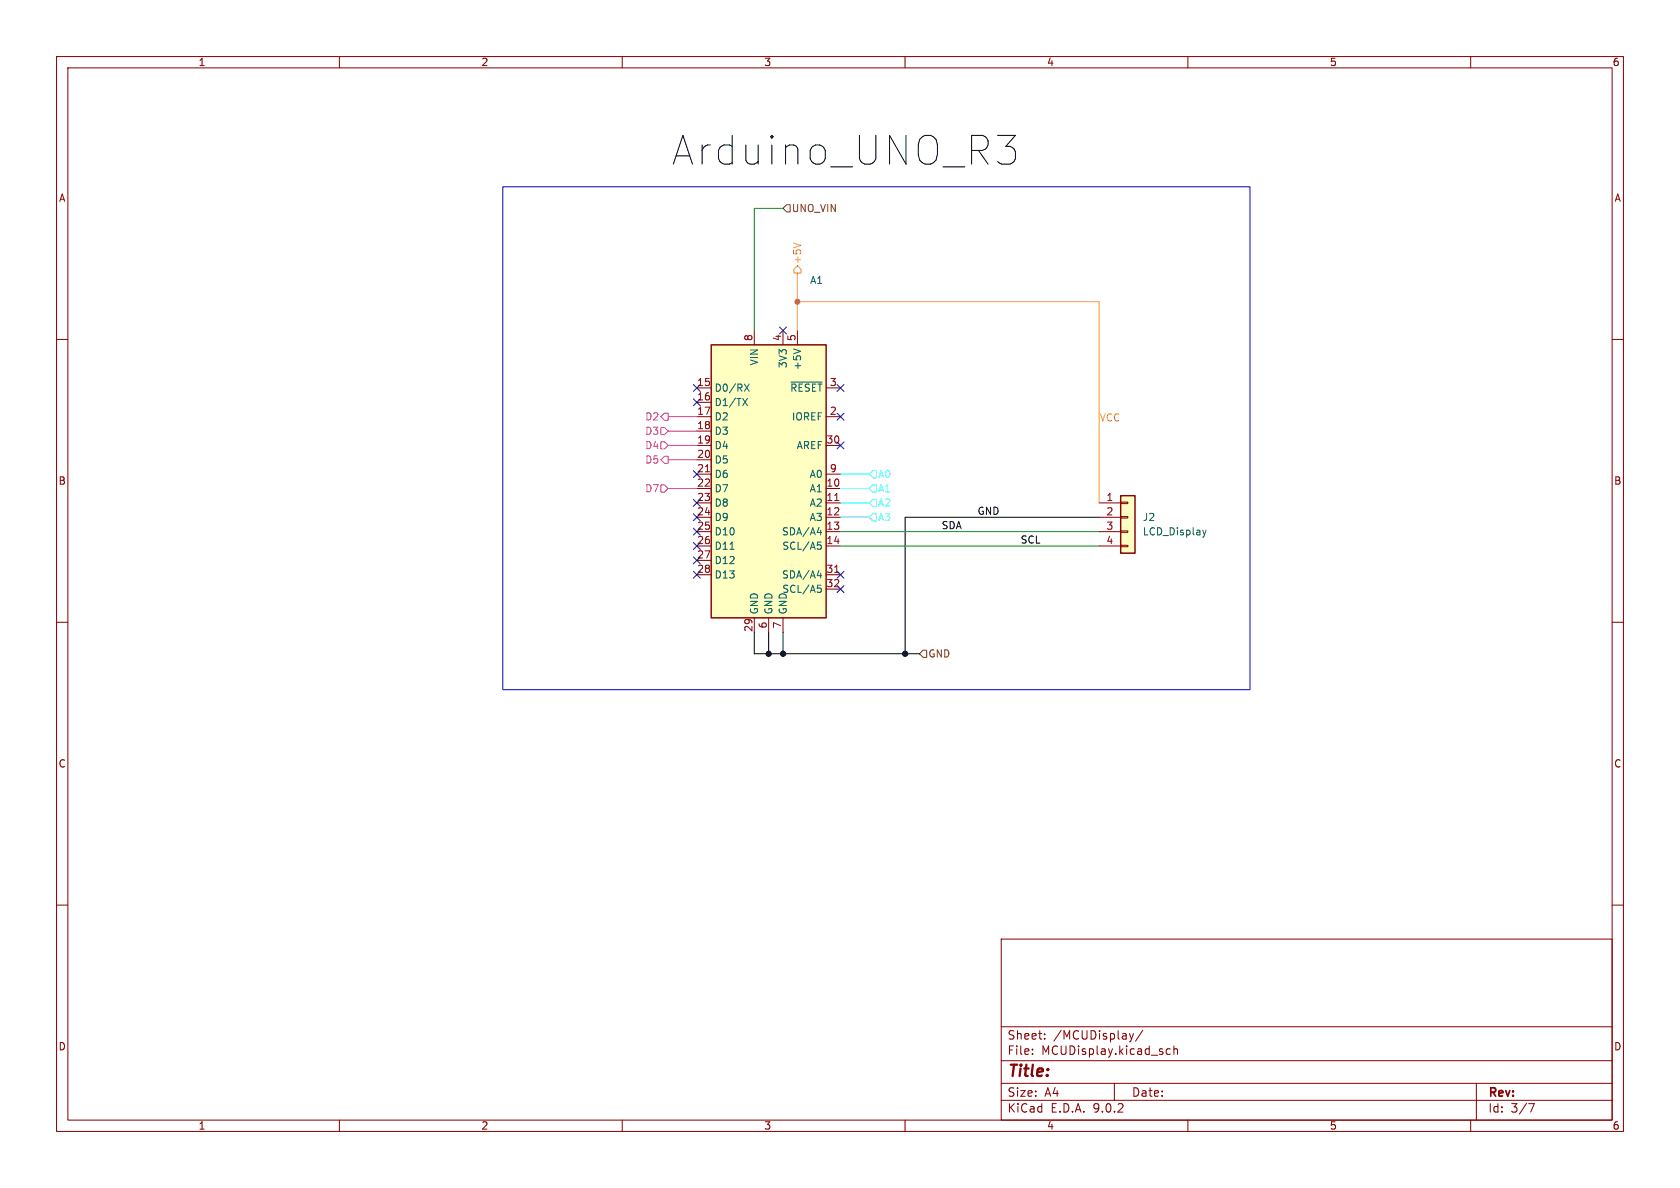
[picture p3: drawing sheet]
<svg xmlns="http://www.w3.org/2000/svg" width="297mm" height="210mm" viewBox="0 0 297 210" stroke-linecap="round" stroke-linejoin="round" font-family="sans-serif">
<g fill="none" stroke="#840000" stroke-width=".18">
<path d="M10 10h277v190h-277zM12 12h273v186h-273zM60 10v2M110 10v2M160 10v2M210 10v2M260 10v2M10 60h2M285 60h2M10 110h2M285 110h2M10 160h2"/>
<path d="M177 166h108v32h-108zM285 160h2M60 198v2M110 198v2M160 198v2M177 194.5h108M177 191.5h108M177 187.5h108M177 181.5h108M182.5 186.3v.1M182.5 185.5v.1M184.7 183.6v.1"/>
<path d="M184.7 182.8v.1M197 191.5v3M199.7 182.7l.3 1M200 183.7l-.1 .4-.2 .1M200.4 182.7l-.4 1M202 182.1l-1.3 2M206.9 185.5l-.4-.1-.3 .3v.4l.1 .2h.6M207.5 185.5l.2-.1 .4 .1 .1 .9M207.5 184.9v1.5M210 198v2M260 198v2M261 191.5v6.5"/>
<path d="M270.2 195.1h1l-.6 1.5"/>
</g>
<path d="M125.7 61h20.3v48.2h-20.3z" fill="#ffffc2"/>
<path d="M125.7 61h20.3v48.2h-20.3z" fill="none" stroke="#840000" stroke-width=".25"/>
<g fill="none" stroke="#840000" stroke-width=".18">
<path d="M133.3 58.4v2.6M138.4 58.4v2.6M141 58.4v2.6M123.2 68.6h2.5M123.2 71.1h2.5M123.2 73.7h2.5M123.2 76.2h2.5M123.2 78.7h2.5M146 68.6h2.6M146 73.7h2.6M146 78.7h2.6M123.2 81.3h2.5"/>
<path d="M123.2 83.8h2.5M123.2 86.4h2.5M123.2 88.9h2.5M123.2 91.4h2.5M123.2 94h2.5M123.2 96.5h2.5M123.2 99.1h2.5M146 83.8h2.6M146 86.4h2.6M146 88.9h2.6M146 91.4h2.6M146 94h2.6"/>
<path d="M146 96.5h2.6M123.2 101.6h2.5M133.3 109.2v2.6M135.9 109.2v2.6M138.4 109.2v2.6M146 101.6h2.6M146 104.1h2.6"/>
</g>
<g fill="none" stroke="#006464" stroke-width=".18">
<path d="M131.3 70.4l.8 1.3M131.6 67.9l.8 1.3M132.1 70.4l-.8 1.3M132.4 67.9l-.8 1.3M139.8 67.5h5.5M140.3 61.7l1.2 .4M129.1 97.1h.7M144.5 94.1h.8M144.5 95.8h.6M144.7 96.3h.3l.2 .3-.1 .4-.4 .1M145.1 93.7v.9M144.5 101.8h.8"/>
<path d="M144.5 103.4h.6M144.7 103.9h.3l.2 .3-.1 .5h-.4M145.1 101.3v.9"/>
</g>
<path d="M124.7 83.4h.7M147.6 88.5h.7M147.6 101.2h.7" fill="none" stroke="#a90000" stroke-width=".18"/>
<path d="M176.4 23.9h3.1l-1.7 2a1.38 1.38 0 0 1 1.7 .9v1.2l-.5 .8-.5 .2h-1.4" fill="none" stroke="#000" stroke-width=".18"/>
<path d="M198.1 87.6h2.6v10.2h-2.6z" fill="#ffffc2"/>
<path d="M198.1 87.6h2.6v10.2h-2.6z" fill="none" stroke="#840000" stroke-width=".25"/>
<path d="M194.3 88.9h3.8M194.3 91.4h3.8M194.3 94h3.8M194.3 96.5h3.8M198.1 88.8h1.3v.2h-1.3zM198.1 91.3h1.3v.3h-1.3zM198.1 93.9h1.3v.2h-1.3zM198.1 96.4h1.3v.2h-1.3z" fill="none" stroke="#840000" stroke-width=".18"/>
<path d="M212.6 93.7l.3 .9M212.9 94.6l-.1 .3M213.2 93.7l-.3 .9" fill="none" stroke="#006464" stroke-width=".18"/>
<path d="M116.8 75.6h.7l.6 .6-.6 .6h-.7zM116.8 78.1h.7l.6 .6-.6 .7h-.7zM117.5 73h.6v1.3h-.6l-.7-.6zM118.1 73.7h5.1M118.1 76.2h5.1M118.1 78.7h5.1M116.8 85.7h.7l.6 .7-.6 .6h-.7zM117.5 80.6h.6v1.3h-.6l-.7-.6zM118.1 81.3h5.1M118.1 86.4h5.1" fill="none" stroke="#f0f" stroke-width=".18"/>
<path d="M139.1 36.2h.6v1.3h-.6l-.7-.7zM163.2 114.9h.6v1.3h-.6l-.6-.6z" fill="none" stroke="#725600" stroke-width=".18"/>
<path d="M148.6 83.8h5.1M148.6 88.9h5.1M148.6 86.4h5.1M148.6 91.4h5.1M154.3 83.2h.6v1.3h-.6l-.6-.7zM154.3 90.8h.6v1.3h-.6l-.6-.7zM154.3 88.3h.6v1.2h-.6l-.6-.6zM154.3 85.7h.6v1.3h-.6l-.6-.6z" fill="none" stroke="#0ff" stroke-width=".18"/>
<path d="M140.3 42.9l1.2 .5M140.3 47.6l.7-.6 .6 .6v.7h-1.3zM141 53.3h53.3v35.6M141 48.3v10.1" fill="none" stroke="#f90" stroke-width=".18"/>
<path d="M194.3 91.4h-34.3v24.2M133.3 111.8v3.8h29.3M135.9 111.8v3.8M138.4 111.8v3.8" fill="none" stroke="#000" stroke-width=".18"/>
<path d="M138.4 36.8h-5.1v21.6M148.6 94h45.7M148.6 96.5h45.7" fill="none" stroke="#009600" stroke-width=".18"/>
<g fill="none" stroke="#000084" stroke-width=".18">
<path d="M137.8 57.8l1.2 1.2M139 57.8l-1.2 1.2M122.6 68l1.2 1.2M122.6 70.5l1.2 1.2M123.8 68l-1.2 1.2M123.8 70.5l-1.2 1.2M148 73.1l1.2 1.2M148 78.1l1.2 1.2M148 68l1.2 1.2M149.2 73.1l-1.2 1.2M149.2 78.1l-1.2 1.2M149.2 68l-1.2 1.2"/>
<path d="M122.6 88.3l1.2 1.2M122.6 93.4l1.2 1.2M122.6 90.8l1.2 1.2M122.6 98.5l1.2 1.2M122.6 95.9l1.2 1.2M122.6 83.2l1.2 1.2M123.8 98.5l-1.2 1.2M123.8 93.4l-1.2 1.2M123.8 88.3l-1.2 1.2M123.8 90.8l-1.2 1.2M123.8 95.9l-1.2 1.2M123.8 83.2l-1.2 1.2"/>
<path d="M122.6 101l1.2 1.2M123.8 101l-1.2 1.2M148 103.5l1.2 1.2M148 101l1.2 1.2M149.2 103.5l-1.2 1.2M149.2 101l-1.2 1.2"/>
</g>
<path d="M88.9 33h132.1v88.9h-132.1z" fill="none" stroke="#0000c2" stroke-width=".18"/>
<circle cx="141" cy="53.3" r=".46" fill="#f90" stroke="#f90" stroke-width=".18"/>
<g fill="#000" stroke="#000" stroke-width=".18">
<circle cx="135.9" cy="115.6" r=".46"/>
<circle cx="138.4" cy="115.6" r=".46"/>
<circle cx="160" cy="115.6" r=".46"/>
</g>
<text font-size="7.1" x="118.8" y="29.4">Arduino_UNO_R3</text>
<text font-size="2.8" fill="#840000" x="178" y="190.9">Title:</text>
<g font-size="2.1" fill="#840000">
<text x="178" y="184">Sheet:</text>
<text x="186.2" y="184">/MCUDisplay/</text>
<text x="178" y="186.7">File:</text>
<text x="184.1" y="186.7">MCUDisplay.kicad_sch</text>
<text x="178" y="196.9">KiCad</text>
<text x="178" y="194.1">Size:</text>
<text x="184.7" y="194.1">A4</text>
<text x="185.7" y="196.9">E.D.A.</text>
<text x="193.3" y="196.9">9.0.2</text>
<text x="200" y="194.1">Date:</text>
<text x="263" y="194.3">Rev:</text>
<text x="263" y="196.9">Id:</text>
<text x="267.1" y="196.9">3/7</text>
</g>
<g font-size="1.8" fill="#840000">
<text x="35" y="11.9">1</text>
<text x="85" y="11.9">2</text>
<text x="135" y="11.9">3</text>
<text x="185" y="11.9">4</text>
<text x="235" y="11.9">5</text>
<text x="285" y="11.9">6</text>
<text x="10.3" y="35.9">A</text>
<text x="285.3" y="35.9">A</text>
<text x="10.3" y="85.9">B</text>
<text x="285.3" y="85.9">B</text>
<text x="10.3" y="135.9">C</text>
<text x="285.3" y="135.9">C</text>
<text x="10.3" y="185.9">D</text>
<text x="285.3" y="185.9">D</text>
<text x="35" y="199.9">1</text>
<text x="85" y="199.9">2</text>
<text x="135" y="199.9">3</text>
<text x="185" y="199.9">4</text>
<text x="235" y="199.9">5</text>
<text x="285" y="199.9">6</text>
</g>
<g font-size="1.8" fill="#725600">
<text x="139.9" y="37.7">UNO_VIN</text>
<text x="164" y="116.4">GND</text>
</g>
<g font-size="1.8" fill="#f90">
<text x="141.8" y="46.8" transform="rotate(-90 141.8 46.8)">+5V</text>
<text x="194.3" y="74.6">VCC</text>
</g>
<g font-size="1.8" fill="#006464">
<text x="143.1" y="50.4">A1</text>
<text x="134.2" y="64.7" transform="rotate(-90 134.2 64.7)">VIN</text>
<text x="139.3" y="65.2" transform="rotate(-90 139.3 65.2)">3V3</text>
<text x="141.8" y="65.5" transform="rotate(-90 141.8 65.5)">+5V</text>
<text x="126.2" y="69.4">D0/RX</text>
<text x="126.2" y="72">D1/TX</text>
<text x="139.6" y="69.4">~{RESET}</text>
<text x="126.2" y="74.5">D2</text>
<text x="126.2" y="77.1">D3</text>
<text x="139.9" y="74.5">IOREF</text>
<text x="126.2" y="79.6">D4</text>
<text x="126.2" y="82.1">D5</text>
<text x="140.7" y="79.6">AREF</text>
<text x="126.2" y="84.7">D6</text>
<text x="126.2" y="87.2">D7</text>
<text x="126.2" y="89.8">D8</text>
<text x="143" y="84.7">A0</text>
<text x="143" y="87.2">A1</text>
<text x="143" y="89.8">A2</text>
<text x="126.2" y="92.3">D9</text>
<text x="126.2" y="94.8">D10</text>
<text x="138.1" y="94.8">SDA/A4</text>
<text x="143" y="92.3">A3</text>
<text x="201.9" y="92.3">J2</text>
<text x="201.9" y="94.8">LCD_Display</text>
<text x="126.2" y="97.4">D11</text>
<text x="126.2" y="99.9">D12</text>
<text x="138.2" y="97.4">SCL/A5</text>
<text x="126.2" y="102.5">D13</text>
<text x="138.1" y="102.5">SDA/A4</text>
<text x="138.2" y="105">SCL/A5</text>
<text x="134.2" y="108.7" transform="rotate(-90 134.2 108.7)">GND</text>
<text x="136.8" y="108.7" transform="rotate(-90 136.8 108.7)">GND</text>
<text x="139.3" y="108.7" transform="rotate(-90 139.3 108.7)">GND</text>
</g>
<g font-size="1.8" fill="#a90000">
<text x="133.1" y="60.4" transform="rotate(-90 133.1 60.4)">8</text>
<text x="138.2" y="60.4" transform="rotate(-90 138.2 60.4)">4</text>
<text x="140.7" y="60.4" transform="rotate(-90 140.7 60.4)">5</text>
<text x="123.1" y="68.3">15</text>
<text x="123.1" y="70.9">16</text>
<text x="146.6" y="68.3">3</text>
<text x="123.1" y="73.4">17</text>
<text x="123.1" y="75.9">18</text>
<text x="146.6" y="73.4">2</text>
<text x="123.1" y="78.5">19</text>
<text x="123.1" y="81">20</text>
<text x="123.1" y="83.6">21</text>
<text x="146" y="78.5">30</text>
<text x="146.6" y="83.6">9</text>
<text x="123.1" y="86.1">22</text>
<text x="123.1" y="88.6">23</text>
<text x="146" y="86.1">10</text>
<text x="146" y="88.6">11</text>
<text x="195.5" y="88.6">1</text>
<text x="123.1" y="91.2">24</text>
<text x="123.1" y="93.7">25</text>
<text x="146" y="91.2">12</text>
<text x="146" y="93.7">13</text>
<text x="195.5" y="91.2">2</text>
<text x="195.5" y="93.7">3</text>
<text x="123.1" y="96.3">26</text>
<text x="123.1" y="98.8">27</text>
<text x="123.1" y="101.3">28</text>
<text x="146" y="96.3">14</text>
<text x="146" y="101.3">31</text>
<text x="195.5" y="96.3">4</text>
<text x="146" y="103.9">32</text>
<text x="133.1" y="111.8" transform="rotate(-90 133.1 111.8)">29</text>
<text x="135.6" y="111.2" transform="rotate(-90 135.6 111.2)">6</text>
<text x="138.2" y="111.2" transform="rotate(-90 138.2 111.2)">7</text>
</g>
<g font-size="1.8" fill="#f0f">
<text x="114" y="77.1">D3</text>
<text x="114" y="74.5">D2</text>
<text x="114" y="82.1">D5</text>
<text x="114" y="79.6">D4</text>
<text x="114" y="87.2">D7</text>
</g>
<g font-size="1.8" fill="#0ff">
<text x="155.1" y="84.7">A0</text>
<text x="155.1" y="89.8">A2</text>
<text x="155.1" y="87.2">A1</text>
<text x="155.1" y="92.3">A3</text>
</g>
<g font-size="1.8" fill="#0f0f0f">
<text x="166.4" y="93.6">SDA</text>
<text x="172.7" y="91.1">GND</text>
<text x="180.3" y="96.2">SCL</text>
</g>
</svg>
